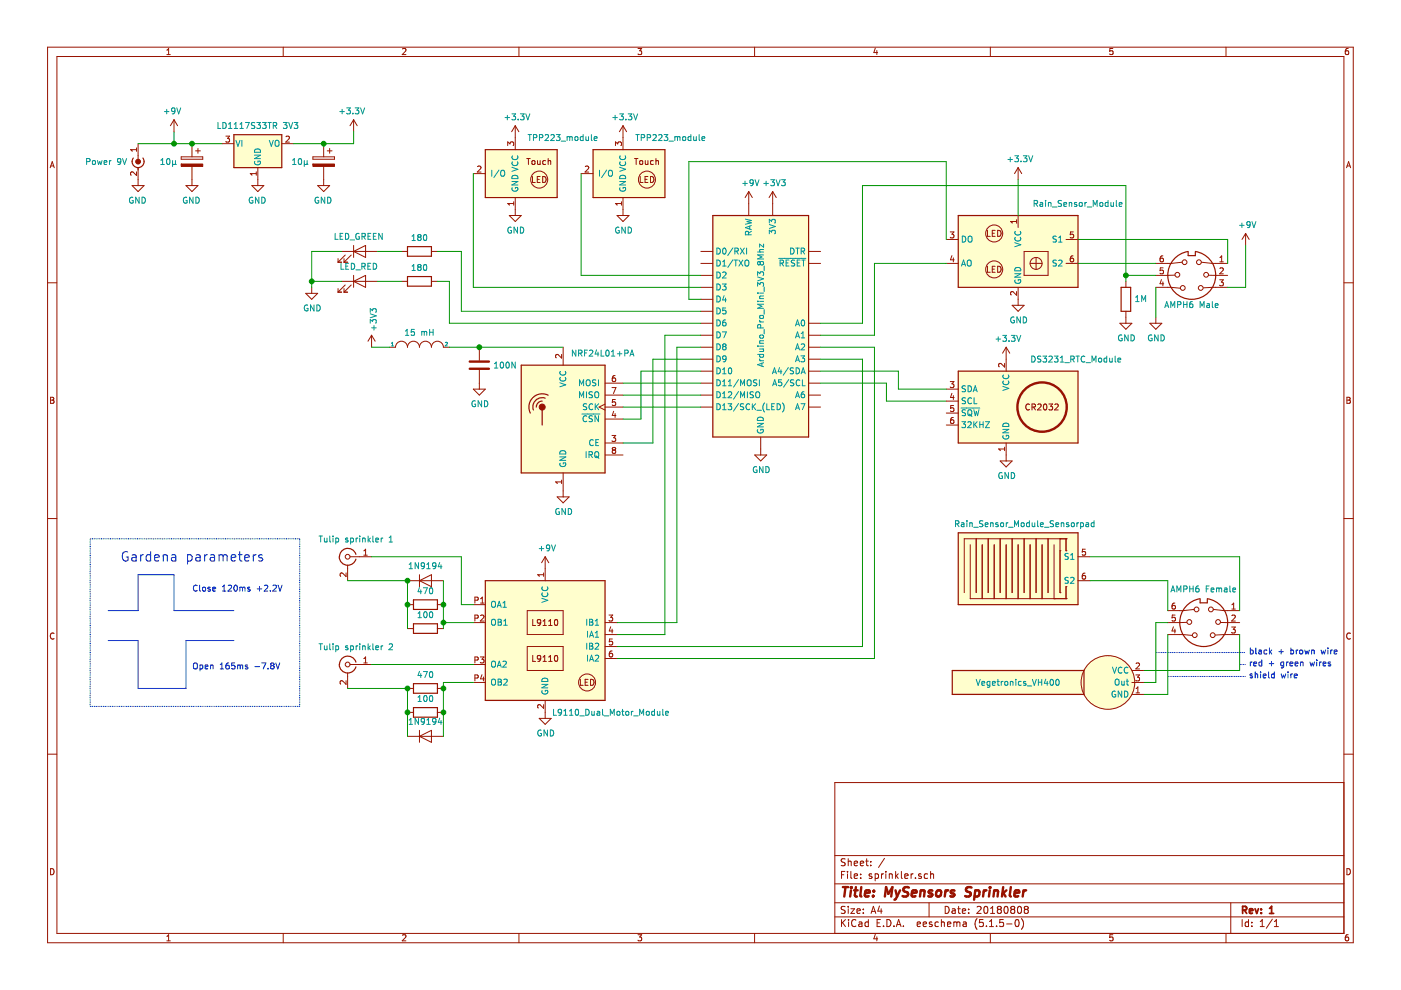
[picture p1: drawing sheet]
EESchema Schematic File Version 4
EELAYER 30 0
EELAYER END
$Descr A4 11693 8268
encoding utf-8
Sheet 1 1
Title "MySensors Sprinkler"
Date "20180808"
Rev "1"
Comp ""
Comment1 ""
Comment2 ""
Comment3 ""
Comment4 ""
$EndDescr
$Comp
L power:+3V3 #PWR0104
U 1 1
P 6450 1700
F 0 "#PWR0104" H 6450 1550 50  0001 C CNN
F 1 "+3V3" H 6465 1873 50  0000 C CNN
F 2 "" H 6450 1700 50  0001 C CNN
F 3 "" H 6450 1700 50  0001 C CNN
	1    6450 1700
	1    0    0    -1  
$EndComp
$Comp
L power:GND #PWR0108
U 1 1
P 6350 3750
F 0 "#PWR0108" H 6350 3500 50  0001 C CNN
F 1 "GND" H 6355 3577 50  0000 C CNN
F 2 "" H 6350 3750 50  0001 C CNN
F 3 "" H 6350 3750 50  0001 C CNN
	1    6350 3750
	1    0    0    -1  
$EndComp
$Comp
L Device:C C?
U 1 1
P 4000 3050
F 0 "C?" H 4115 3096 50  0001 L CNN
F 1 "100N" H 4115 3050 50  0000 L CNN
F 2 "" H 4038 2900 50  0001 C CNN
F 3 "~" H 4000 3050 50  0001 C CNN
	1    4000 3050
	1    0    0    -1  
$EndComp
$Comp
L pspice:INDUCTOR L
U 1 1
P 3500 2900
F 0 "L" H 3500 3115 50  0001 C CNN
F 1 "15 mH" H 3500 3023 50  0000 C CNN
F 2 "" H 3500 2900 50  0001 C CNN
F 3 "~" H 3500 2900 50  0001 C CNN
	1    3500 2900
	1    0    0    -1  
$EndComp
$Comp
L power:GND #PWR0110
U 1 1
P 4000 3200
F 0 "#PWR0110" H 4000 2950 50  0001 C CNN
F 1 "GND" H 4005 3027 50  0000 C CNN
F 2 "" H 4000 3200 50  0001 C CNN
F 3 "" H 4000 3200 50  0001 C CNN
	1    4000 3200
	1    0    0    -1  
$EndComp
$Comp
L power:GND #PWR0111
U 1 1
P 4700 4100
F 0 "#PWR0111" H 4700 3850 50  0001 C CNN
F 1 "GND" H 4705 3927 50  0000 C CNN
F 2 "" H 4700 4100 50  0001 C CNN
F 3 "" H 4700 4100 50  0001 C CNN
	1    4700 4100
	1    0    0    -1  
$EndComp
Wire Wire Line
	3100 2900 3250 2900
Wire Wire Line
	5200 3200 5850 3200
Wire Wire Line
	5200 3300 5850 3300
Wire Wire Line
	5200 3400 5850 3400
Wire Wire Line
	5200 3500 5350 3500
Wire Wire Line
	5350 3500 5350 3100
Wire Wire Line
	5350 3100 5850 3100
Wire Wire Line
	5200 3700 5450 3700
Wire Wire Line
	5450 3700 5450 3000
Wire Wire Line
	5450 3000 5850 3000
Connection ~ 4000 2900
Wire Wire Line
	4000 2900 4700 2900
Wire Wire Line
	3750 2900 4000 2900
$Comp
L power:+9V #PWR?
U 1 1
P 6250 1700
F 0 "#PWR?" H 6250 1550 50  0001 C CNN
F 1 "+9V" H 6265 1873 50  0000 C CNN
F 2 "" H 6250 1700 50  0001 C CNN
F 3 "" H 6250 1700 50  0001 C CNN
	1    6250 1700
	1    0    0    -1  
$EndComp
$Comp
L BM_Modules:TPP223_module U?
U 1 1
P 4350 1450
F 0 "U?" H 4100 1750 50  0001 C CNN
F 1 "TPP223_module" H 4400 1750 50  0000 L CNN
F 2 "" H 4500 1700 50  0001 C CNN
F 3 "https://hobbycomponents.com/sensors/901-ttp223-capacitive-touch-sensor" H 4500 1700 50  0001 C CNN
	1    4350 1450
	1    0    0    -1  
$EndComp
$Comp
L BM_Modules:TPP223_module U?
U 1 1
P 5250 1450
F 0 "U?" H 5000 1750 50  0001 C CNN
F 1 "TPP223_module" H 5300 1750 50  0000 L CNN
F 2 "" H 5400 1700 50  0001 C CNN
F 3 "https://hobbycomponents.com/sensors/901-ttp223-capacitive-touch-sensor" H 5400 1700 50  0001 C CNN
	1    5250 1450
	1    0    0    -1  
$EndComp
$Comp
L BM_Modules:DS3231_RTC_Module U?
U 1 1
P 8400 3400
F 0 "U?" H 8100 3750 50  0001 R CNN
F 1 "DS3231_RTC_Module" H 8600 3800 50  0000 L CNN
F 2 "" H 8400 2800 50  0001 C CNN
F 3 "https://components101.com/modules/ds3231-rtc-module-pinout-circuit-datasheet" H 8470 3650 50  0001 C CNN
	1    8400 3400
	1    0    0    -1  
$EndComp
$Comp
L BM_Modules:L9110_Dual_Motor_Module U?
U 1 1
P 4550 5350
F 0 "U?" H 4100 5910 50  0001 C CNN
F 1 "L9110_Dual_Motor_Module" H 4000 4750 50  0000 C CNN
F 2 "" H 4550 4650 50  0001 C CNN
F 3 "https://www.electroschematics.com/l9110-motor-driver-primer/" H 3400 6700 50  0001 C CNN
	1    4550 5350
	-1   0    0    -1  
$EndComp
$Comp
L Regulator_Linear:LD1117S33TR_SOT223 U?
U 1 1
P 2150 1200
F 0 "U?" H 2150 1442 50  0001 C CNN
F 1 "LD1117S33TR 3V3" H 2150 1351 50  0000 C CNN
F 2 "Package_TO_SOT_SMD:SOT-223-3_TabPin2" H 2150 1400 50  0001 C CNN
F 3 "http://www.st.com/st-web-ui/static/active/en/resource/technical/document/datasheet/CD00000544.pdf" H 2250 950 50  0001 C CNN
	1    2150 1200
	1    0    0    -1  
$EndComp
$Comp
L Device:LED D?
U 1 1
P 3000 2100
F 0 "D?" H 2993 2316 50  0001 C CNN
F 1 "LED_GREEN" H 2993 2225 50  0000 C CNN
F 2 "" H 3000 2100 50  0001 C CNN
F 3 "~" H 3000 2100 50  0001 C CNN
	1    3000 2100
	1    0    0    -1  
$EndComp
$Comp
L Device:LED D?
U 1 1
P 3000 2350
F 0 "D?" H 2993 2566 50  0001 C CNN
F 1 "LED_RED" H 2993 2475 50  0000 C CNN
F 2 "" H 3000 2350 50  0001 C CNN
F 3 "~" H 3000 2350 50  0001 C CNN
	1    3000 2350
	1    0    0    -1  
$EndComp
$Comp
L Device:R R?
U 1 1
P 3500 2100
F 0 "R?" V 3293 2100 50  0001 C CNN
F 1 "180" V 3385 2100 50  0000 C CNN
F 2 "" V 3430 2100 50  0001 C CNN
F 3 "~" H 3500 2100 50  0001 C CNN
	1    3500 2100
	0    1    1    0   
$EndComp
$Comp
L Device:R R?
U 1 1
P 3500 2350
F 0 "R?" V 3293 2350 50  0001 C CNN
F 1 "180" V 3385 2350 50  0000 C CNN
F 2 "" V 3430 2350 50  0001 C CNN
F 3 "~" H 3500 2350 50  0001 C CNN
	1    3500 2350
	0    1    1    0   
$EndComp
$Comp
L Connector:Conn_Coaxial_Power J?
U 1 1
P 1150 1300
F 0 "J?" H 1238 1296 50  0001 L CNN
F 1 "Power 9V" H 1238 1250 50  0000 L CNN
F 2 "" H 1150 1250 50  0001 C CNN
F 3 "~" H 1150 1250 50  0001 C CNN
	1    1150 1300
	-1   0    0    -1  
$EndComp
$Comp
L BM_Modules:Arduino_Pro_Mini_3V3_8Mhz A?
U 1 1
P 6350 2700
F 0 "A?" H 6350 1561 50  0001 C CNN
F 1 "Arduino_Pro_Mini_3V3_8Mhz" V 6350 2850 50  0000 C CNN
F 2 "Module:Arduino_Pro_Mini" H 6350 2700 50  0001 C CIN
F 3 "https://store.arduino.cc/arduino-pro-mini" H 6350 2700 50  0001 C CNN
	1    6350 2700
	1    0    0    -1  
$EndComp
$Comp
L Connector:AMPH6 J?
U 1 1
P 9950 2300
F 0 "J?" H 10075 2525 50  0001 C CNN
F 1 "AMPH6 Male" H 9950 2550 50  0000 C CNN
F 2 "" H 9950 2300 50  0001 C CNN
F 3 "" H 9950 2300 50  0001 C CNN
	1    9950 2300
	-1   0    0    1   
$EndComp
$Comp
L Connector:Conn_Coaxial J?
U 1 1
P 2900 4650
F 0 "J?" H 2828 4888 50  0001 C CNN
F 1 "Tulip sprinkler 1" H 2828 4797 50  0000 C CNN
F 2 "" H 2900 4650 50  0001 C CNN
F 3 " ~" H 2900 4650 50  0001 C CNN
	1    2900 4650
	-1   0    0    -1  
$EndComp
$Comp
L Connector:Conn_Coaxial J?
U 1 1
P 2900 5550
F 0 "J?" H 2828 5788 50  0001 C CNN
F 1 "Tulip sprinkler 2" H 2828 5697 50  0000 C CNN
F 2 "" H 2900 5550 50  0001 C CNN
F 3 " ~" H 2900 5550 50  0001 C CNN
	1    2900 5550
	-1   0    0    -1  
$EndComp
$Comp
L Device:R R?
U 1 1
P 3550 5050
F 0 "R?" V 3343 5050 50  0001 C CNN
F 1 "470" V 3435 5050 50  0000 C CNN
F 2 "" V 3480 5050 50  0001 C CNN
F 3 "~" H 3550 5050 50  0001 C CNN
	1    3550 5050
	0    1    1    0   
$EndComp
$Comp
L Device:R R?
U 1 1
P 3550 5250
F 0 "R?" V 3343 5250 50  0001 C CNN
F 1 "100" V 3435 5250 50  0000 C CNN
F 2 "" V 3480 5250 50  0001 C CNN
F 3 "~" H 3550 5250 50  0001 C CNN
	1    3550 5250
	0    1    1    0   
$EndComp
$Comp
L Device:R R?
U 1 1
P 3550 5750
F 0 "R?" V 3343 5750 50  0001 C CNN
F 1 "470" V 3435 5750 50  0000 C CNN
F 2 "" V 3480 5750 50  0001 C CNN
F 3 "~" H 3550 5750 50  0001 C CNN
	1    3550 5750
	0    1    1    0   
$EndComp
$Comp
L Device:R R?
U 1 1
P 3550 5950
F 0 "R?" V 3343 5950 50  0001 C CNN
F 1 "100" V 3435 5950 50  0000 C CNN
F 2 "" V 3480 5950 50  0001 C CNN
F 3 "~" H 3550 5950 50  0001 C CNN
	1    3550 5950
	0    1    1    0   
$EndComp
$Comp
L Device:D D?
U 1 1
P 3550 4850
F 0 "D?" H 3550 5066 50  0001 C CNN
F 1 "1N9194" H 3550 4974 50  0000 C CNN
F 2 "" H 3550 4850 50  0001 C CNN
F 3 "~" H 3550 4850 50  0001 C CNN
	1    3550 4850
	1    0    0    -1  
$EndComp
$Comp
L Device:D D?
U 1 1
P 3550 6150
F 0 "D?" H 3550 6366 50  0001 C CNN
F 1 "1N9194" H 3550 6274 50  0000 C CNN
F 2 "" H 3550 6150 50  0001 C CNN
F 3 "~" H 3550 6150 50  0001 C CNN
	1    3550 6150
	1    0    0    -1  
$EndComp
$Comp
L Device:R R?
U 1 1
P 9400 2500
F 0 "R?" V 9193 2500 50  0001 C CNN
F 1 "1M" H 9330 2500 50  0000 R CNN
F 2 "" V 9330 2500 50  0001 C CNN
F 3 "~" H 9400 2500 50  0001 C CNN
	1    9400 2500
	-1   0    0    1   
$EndComp
Connection ~ 3400 5950
Wire Wire Line
	3400 5950 3400 6150
Wire Wire Line
	3700 6150 3700 5950
Connection ~ 3700 5950
Wire Wire Line
	3700 5950 3700 5750
Wire Wire Line
	3100 5550 3950 5550
Wire Wire Line
	3950 5200 3700 5200
Connection ~ 3700 5200
Wire Wire Line
	3400 4850 3400 5050
Connection ~ 3400 5050
Wire Wire Line
	3400 5050 3400 5250
Wire Wire Line
	3100 4650 3850 4650
Wire Wire Line
	3850 4650 3850 5050
Wire Wire Line
	3850 5050 3950 5050
Wire Wire Line
	5150 5300 5550 5300
Wire Wire Line
	5550 5300 5550 2800
Wire Wire Line
	5550 2800 5850 2800
Wire Wire Line
	5150 5200 5650 5200
Wire Wire Line
	5650 5200 5650 2900
Wire Wire Line
	5650 2900 5850 2900
Wire Wire Line
	5150 5500 7300 5500
Wire Wire Line
	7300 2900 6850 2900
Wire Wire Line
	5150 5400 7200 5400
Wire Wire Line
	7200 5400 7200 3000
Wire Wire Line
	7200 3000 6850 3000
$Comp
L power:GND #PWR?
U 1 1
P 4550 5950
F 0 "#PWR?" H 4550 5700 50  0001 C CNN
F 1 "GND" H 4555 5777 50  0000 C CNN
F 2 "" H 4550 5950 50  0001 C CNN
F 3 "" H 4550 5950 50  0001 C CNN
	1    4550 5950
	1    0    0    -1  
$EndComp
$Comp
L power:+9V #PWR?
U 1 1
P 4550 4750
F 0 "#PWR?" H 4550 4600 50  0001 C CNN
F 1 "+9V" H 4565 4923 50  0000 C CNN
F 2 "" H 4550 4750 50  0001 C CNN
F 3 "" H 4550 4750 50  0001 C CNN
	1    4550 4750
	1    0    0    -1  
$EndComp
Wire Wire Line
	3700 5250 3700 5200
Wire Wire Line
	3700 5050 3700 5200
Wire Wire Line
	2900 4850 3400 4850
Connection ~ 3400 4850
Wire Wire Line
	3700 4850 3700 5050
Connection ~ 3700 5050
Wire Wire Line
	4850 1450 4850 2300
Wire Wire Line
	4850 2300 5850 2300
Wire Wire Line
	3950 1450 3950 2400
Wire Wire Line
	3150 2100 3350 2100
Wire Wire Line
	3950 2400 5850 2400
Wire Wire Line
	5850 2600 3850 2600
Wire Wire Line
	3850 2100 3650 2100
Wire Wire Line
	3150 2350 3350 2350
Wire Wire Line
	2850 2350 2600 2350
Wire Wire Line
	2600 2400 2600 2350
Wire Wire Line
	2600 2100 2850 2100
$Comp
L power:GND #PWR?
U 1 1
P 2600 2400
F 0 "#PWR?" H 2600 2150 50  0001 C CNN
F 1 "GND" H 2605 2227 50  0000 C CNN
F 2 "" H 2600 2400 50  0001 C CNN
F 3 "" H 2600 2400 50  0001 C CNN
	1    2600 2400
	1    0    0    -1  
$EndComp
$Comp
L power:GND #PWR?
U 1 1
P 4300 1750
F 0 "#PWR?" H 4300 1500 50  0001 C CNN
F 1 "GND" H 4305 1577 50  0000 C CNN
F 2 "" H 4300 1750 50  0001 C CNN
F 3 "" H 4300 1750 50  0001 C CNN
	1    4300 1750
	1    0    0    -1  
$EndComp
$Comp
L power:GND #PWR?
U 1 1
P 5200 1750
F 0 "#PWR?" H 5200 1500 50  0001 C CNN
F 1 "GND" H 5205 1577 50  0000 C CNN
F 2 "" H 5200 1750 50  0001 C CNN
F 3 "" H 5200 1750 50  0001 C CNN
	1    5200 1750
	1    0    0    -1  
$EndComp
$Comp
L power:+3.3V #PWR?
U 1 1
P 4300 1150
F 0 "#PWR?" H 4300 1000 50  0001 C CNN
F 1 "+3.3V" H 4315 1323 50  0000 C CNN
F 2 "" H 4300 1150 50  0001 C CNN
F 3 "" H 4300 1150 50  0001 C CNN
	1    4300 1150
	1    0    0    -1  
$EndComp
$Comp
L power:+3.3V #PWR?
U 1 1
P 5200 1150
F 0 "#PWR?" H 5200 1000 50  0001 C CNN
F 1 "+3.3V" H 5215 1323 50  0000 C CNN
F 2 "" H 5200 1150 50  0001 C CNN
F 3 "" H 5200 1150 50  0001 C CNN
	1    5200 1150
	1    0    0    -1  
$EndComp
Connection ~ 2600 2350
Wire Wire Line
	2600 2350 2600 2100
Wire Wire Line
	3650 2350 3750 2350
Wire Wire Line
	3750 2350 3750 2700
Wire Wire Line
	3750 2700 5850 2700
$Comp
L power:GND #PWR?
U 1 1
P 8400 3800
F 0 "#PWR?" H 8400 3550 50  0001 C CNN
F 1 "GND" H 8405 3627 50  0000 C CNN
F 2 "" H 8400 3800 50  0001 C CNN
F 3 "" H 8400 3800 50  0001 C CNN
	1    8400 3800
	1    0    0    -1  
$EndComp
$Comp
L power:+3.3V #PWR?
U 1 1
P 8400 3000
F 0 "#PWR?" H 8400 2850 50  0001 C CNN
F 1 "+3.3V" H 8415 3173 50  0000 C CNN
F 2 "" H 8400 3000 50  0001 C CNN
F 3 "" H 8400 3000 50  0001 C CNN
	1    8400 3000
	1    0    0    -1  
$EndComp
$Comp
L power:+3V3 #PWR0113
U 1 1
P 3100 2900
F 0 "#PWR0113" H 3100 2750 50  0001 C CNN
F 1 "+3V3" V 3115 3028 50  0000 L CNN
F 2 "" H 3100 2900 50  0001 C CNN
F 3 "" H 3100 2900 50  0001 C CNN
	1    3100 2900
	1    0    0    -1  
$EndComp
Wire Wire Line
	3850 2600 3850 2100
$Comp
L Device:CP C?
U 1 1
P 1600 1350
F 0 "C?" H 1718 1396 50  0001 L CNN
F 1 "10μ" H 1718 1350 50  0000 L CNN
F 2 "" H 1638 1200 50  0001 C CNN
F 3 "~" H 1600 1350 50  0001 C CNN
	1    1600 1350
	-1   0    0    -1  
$EndComp
$Comp
L Device:CP C?
U 1 1
P 2700 1350
F 0 "C?" H 2818 1396 50  0001 L CNN
F 1 "10μ" H 2818 1350 50  0000 L CNN
F 2 "" H 2738 1200 50  0001 C CNN
F 3 "~" H 2700 1350 50  0001 C CNN
	1    2700 1350
	-1   0    0    -1  
$EndComp
$Comp
L power:GND #PWR?
U 1 1
P 2700 1500
F 0 "#PWR?" H 2700 1250 50  0001 C CNN
F 1 "GND" H 2705 1327 50  0000 C CNN
F 2 "" H 2700 1500 50  0001 C CNN
F 3 "" H 2700 1500 50  0001 C CNN
	1    2700 1500
	-1   0    0    -1  
$EndComp
$Comp
L power:GND #PWR?
U 1 1
P 2150 1500
F 0 "#PWR?" H 2150 1250 50  0001 C CNN
F 1 "GND" H 2155 1327 50  0000 C CNN
F 2 "" H 2150 1500 50  0001 C CNN
F 3 "" H 2150 1500 50  0001 C CNN
	1    2150 1500
	-1   0    0    -1  
$EndComp
$Comp
L power:GND #PWR?
U 1 1
P 1600 1500
F 0 "#PWR?" H 1600 1250 50  0001 C CNN
F 1 "GND" H 1605 1327 50  0000 C CNN
F 2 "" H 1600 1500 50  0001 C CNN
F 3 "" H 1600 1500 50  0001 C CNN
	1    1600 1500
	-1   0    0    -1  
$EndComp
$Comp
L power:GND #PWR?
U 1 1
P 1150 1500
F 0 "#PWR?" H 1150 1250 50  0001 C CNN
F 1 "GND" H 1155 1327 50  0000 C CNN
F 2 "" H 1150 1500 50  0001 C CNN
F 3 "" H 1150 1500 50  0001 C CNN
	1    1150 1500
	-1   0    0    -1  
$EndComp
$Comp
L power:+3.3V #PWR?
U 1 1
P 2950 1100
F 0 "#PWR?" H 2950 950 50  0001 C CNN
F 1 "+3.3V" H 2965 1273 50  0000 C CNN
F 2 "" H 2950 1100 50  0001 C CNN
F 3 "" H 2950 1100 50  0001 C CNN
	1    2950 1100
	-1   0    0    -1  
$EndComp
$Comp
L power:+9V #PWR?
U 1 1
P 1450 1100
F 0 "#PWR?" H 1450 950 50  0001 C CNN
F 1 "+9V" H 1465 1273 50  0000 C CNN
F 2 "" H 1450 1100 50  0001 C CNN
F 3 "" H 1450 1100 50  0001 C CNN
	1    1450 1100
	-1   0    0    -1  
$EndComp
Wire Wire Line
	2950 1100 2950 1200
Wire Wire Line
	2950 1200 2700 1200
Connection ~ 2700 1200
Wire Wire Line
	2700 1200 2450 1200
Wire Wire Line
	1850 1200 1600 1200
Connection ~ 1600 1200
Wire Wire Line
	1600 1200 1450 1200
Wire Wire Line
	1450 1100 1450 1200
Connection ~ 1450 1200
Wire Wire Line
	1450 1200 1150 1200
Wire Wire Line
	7200 2700 6850 2700
$Comp
L power:GND #PWR?
U 1 1
P 9400 2650
F 0 "#PWR?" H 9400 2400 50  0001 C CNN
F 1 "GND" H 9405 2477 50  0000 C CNN
F 2 "" H 9400 2650 50  0001 C CNN
F 3 "" H 9400 2650 50  0001 C CNN
	1    9400 2650
	1    0    0    -1  
$EndComp
$Comp
L power:GND #PWR?
U 1 1
P 9650 2650
F 0 "#PWR?" H 9650 2400 50  0001 C CNN
F 1 "GND" H 9655 2477 50  0000 C CNN
F 2 "" H 9650 2650 50  0001 C CNN
F 3 "" H 9650 2650 50  0001 C CNN
	1    9650 2650
	1    0    0    -1  
$EndComp
$Comp
L power:+9V #PWR?
U 1 1
P 10400 2050
F 0 "#PWR?" H 10400 1900 50  0001 C CNN
F 1 "+9V" H 10415 2223 50  0000 C CNN
F 2 "" H 10400 2050 50  0001 C CNN
F 3 "" H 10400 2050 50  0001 C CNN
	1    10400 2050
	1    0    0    -1  
$EndComp
Wire Wire Line
	10400 2400 10400 2050
$Comp
L Connector:AMPH6 J?
U 1 1
P 10050 5200
F 0 "J?" H 10175 5425 50  0001 C CNN
F 1 "AMPH6 Female" H 10050 4925 50  0000 C CNN
F 2 "" H 10050 5200 50  0001 C CNN
F 3 "" H 10050 5200 50  0001 C CNN
	1    10050 5200
	-1   0    0    1   
$EndComp
$Comp
L BM_Modules:Rain_Sensor_Module U?
U 1 1
P 8400 2100
F 0 "U?" H 8100 2450 50  0001 R CNN
F 1 "Rain_Sensor_Module" H 9000 2500 50  0000 C CNN
F 2 "" H 8400 1500 50  0001 C CNN
F 3 "https://www.openhacks.com/uploadsproductos/rain_sensor_module.pdf" H 8470 2350 50  0001 C CNN
	1    8400 2100
	1    0    0    -1  
$EndComp
$Comp
L BM_Modules:Rain_Sensor_Module_Sensorpad U?
U 1 1
P 8600 4750
F 0 "U?" H 8300 5100 50  0001 R CNN
F 1 "Rain_Sensor_Module_Sensorpad" H 8643 5125 50  0000 C CNN
F 2 "" H 8600 4150 50  0001 C CNN
F 3 "https://www.openhacks.com/uploadsproductos/rain_sensor_module.pdf" H 8670 5000 50  0001 C CNN
	1    8600 4750
	-1   0    0    -1  
$EndComp
Wire Wire Line
	7200 1550 9400 1550
Wire Wire Line
	7200 1550 7200 2700
$Comp
L power:+3.3V #PWR?
U 1 1
P 8500 1500
F 0 "#PWR?" H 8500 1350 50  0001 C CNN
F 1 "+3.3V" H 8515 1673 50  0000 C CNN
F 2 "" H 8500 1500 50  0001 C CNN
F 3 "" H 8500 1500 50  0001 C CNN
	1    8500 1500
	1    0    0    -1  
$EndComp
Wire Wire Line
	8500 1500 8500 1800
$Comp
L power:GND #PWR?
U 1 1
P 8500 2500
F 0 "#PWR?" H 8500 2250 50  0001 C CNN
F 1 "GND" H 8505 2327 50  0000 C CNN
F 2 "" H 8500 2500 50  0001 C CNN
F 3 "" H 8500 2500 50  0001 C CNN
	1    8500 2500
	1    0    0    -1  
$EndComp
Wire Wire Line
	6850 3200 7400 3200
Wire Wire Line
	7400 3200 7400 3350
Wire Wire Line
	7400 3350 7900 3350
Wire Wire Line
	6850 3100 7500 3100
Wire Wire Line
	7500 3100 7500 3250
Wire Wire Line
	7500 3250 7900 3250
Wire Wire Line
	10250 2000 9000 2000
Wire Wire Line
	6850 2800 7300 2800
Wire Wire Line
	7300 2800 7300 2200
Wire Wire Line
	7300 2200 7900 2200
Wire Wire Line
	5850 2500 5750 2500
Wire Wire Line
	5750 2500 5750 1350
Wire Wire Line
	5750 1350 7900 1350
Wire Wire Line
	7900 1350 7900 2000
$Comp
L BM_Modules:Vegetronics_VH400 U?
U 1 1
P 9300 5700
F 0 "U?" H 9000 6050 50  0001 R CNN
F 1 "Vegetronics_VH400" H 10100 5700 50  0000 C CNN
F 2 "" H 9300 5100 50  0001 C CNN
F 3 "https://vegetronix.com/Products/VH400/" H 9370 5950 50  0001 C CNN
	1    9300 5700
	-1   0    0    -1  
$EndComp
Wire Wire Line
	10250 2000 10250 2200
Wire Wire Line
	9400 2300 9400 1550
Wire Wire Line
	9400 2300 9650 2300
Wire Wire Line
	9650 2650 9650 2400
Wire Wire Line
	10250 2400 10400 2400
Wire Wire Line
	9100 4650 10350 4650
Wire Wire Line
	10350 4650 10350 5100
Wire Wire Line
	9750 5100 9750 4850
Wire Wire Line
	9750 4850 9100 4850
Wire Wire Line
	9550 5700 9650 5700
Wire Wire Line
	9650 5700 9650 5200
Wire Wire Line
	9650 5200 9750 5200
Wire Wire Line
	9550 5800 9750 5800
Wire Wire Line
	9750 5800 9750 5300
Wire Wire Line
	9550 5600 10350 5600
Wire Wire Line
	10350 5600 10350 5300
Text Notes 10425 5575 0    50   ~ 0
red + green wires
Text Notes 10425 5675 0    50   ~ 0
shield wire
Text Notes 10425 5475 0    50   ~ 0
black + brown wire
Wire Notes Line
	9650 5450 10400 5450
Wire Notes Line
	10350 5550 10400 5550
Wire Notes Line
	9750 5650 10400 5650
Wire Notes Line style solid
	900  5100 1150 5100
Wire Notes Line style solid
	1150 5100 1150 4800
Wire Notes Line style solid
	1150 4800 1450 4800
Wire Notes Line style solid
	1450 4800 1450 5100
Wire Notes Line style solid
	1450 5100 1950 5100
Wire Notes Line style solid
	900  5350 1150 5350
Wire Notes Line style solid
	1150 5350 1150 5750
Wire Notes Line style solid
	1150 5750 1550 5750
Wire Notes Line style solid
	1550 5750 1550 5350
Wire Notes Line style solid
	1550 5350 1950 5350
Text Notes 1600 4950 0    50   ~ 0
Close 120ms +2.2V
Text Notes 1600 5600 0    50   ~ 0
Open 165ms -7.8V
Wire Notes Line
	750  4500 2500 4500
Wire Notes Line
	2500 5900 750  5900
Text Notes 1000 4700 0    79   ~ 0
Gardena parameters
Wire Wire Line
	9000 2200 9650 2200
Wire Wire Line
	9400 2350 9400 2300
Connection ~ 9400 2300
Wire Notes Line
	2500 4500 2500 5900
Wire Notes Line
	750  4500 750  5900
Wire Wire Line
	3400 5750 3400 5950
Wire Wire Line
	3950 5700 3700 5700
Wire Wire Line
	3700 5700 3700 5750
Connection ~ 3700 5750
Wire Wire Line
	2900 5750 3400 5750
Connection ~ 3400 5750
Wire Wire Line
	7300 2900 7300 5500
$Comp
L RF:NRF24L01_Breakout U?
U 1 1
P 4700 3500
F 0 "U?" H 5080 3546 50  0001 L CNN
F 1 "NRF24L01+PA" H 4100 4050 50  0000 L CNN
F 2 "RF_Module:nRF24L01_Breakout" H 4850 4100 50  0001 L CIN
F 3 "http://www.nordicsemi.com/eng/content/download/2730/34105/file/nRF24L01_Product_Specification_v2_0.pdf" H 4700 3400 50  0001 C CNN
	1    4700 3500
	-1   0    0    -1  
$EndComp
$EndSCHEMATC
